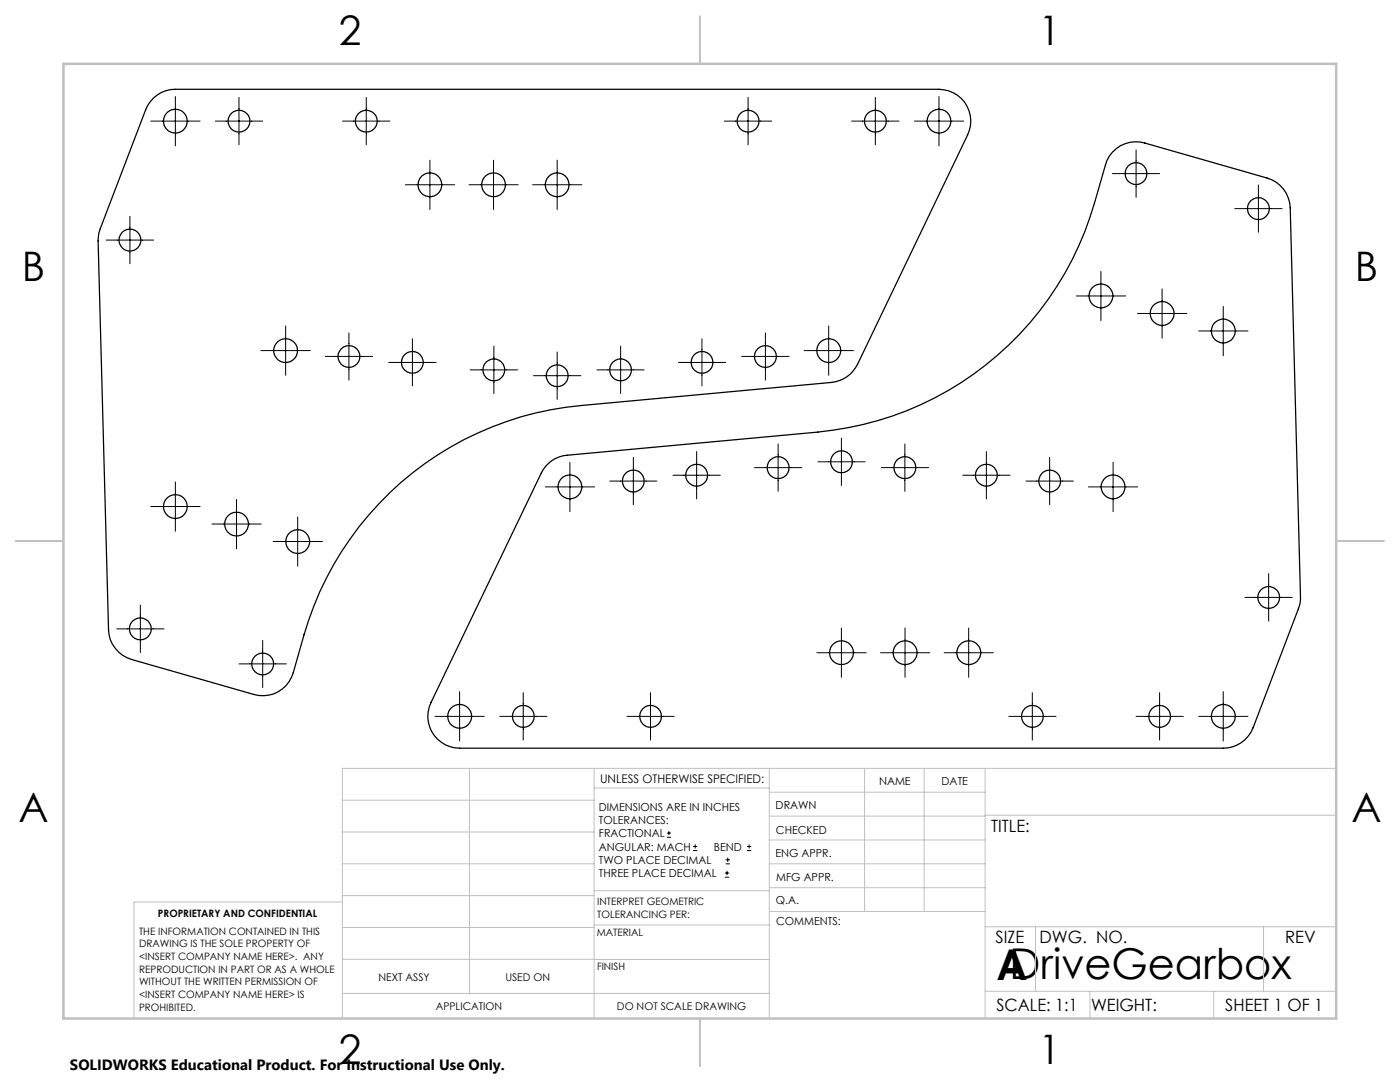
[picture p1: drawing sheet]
<svg xmlns="http://www.w3.org/2000/svg" width="279mm" height="216mm" viewBox="0 0 279 216" stroke-linecap="round" stroke-linejoin="round" font-family="sans-serif">
<g fill="none" stroke="#000" stroke-width=".2">
<path d="M35 19.3v9.8M47.7 19.4v9.5M73.1 19.4v9.5M149.3 19.4v9.5M174.7 19.4v9.5M187.4 19.3v9.8M30.1 24.2h9.8M43 24.2h9.4M68.4 24.2h9.4M80.9 36.9h9.8M85.8 32v9.8M93.6 36.9h9.8"/>
<path d="M98.5 32v9.8M106.3 36.9h9.8M111.2 32v9.8M144.6 24.2h9.4M170 24.2h9.4M182.5 24.2h9.8M222 34.6h9.4M226.7 29.9v9.5M251.1 36.9v9.5M21.2 47.9h9.5M25.9 43.2v9.4M214.8 59.1h9.8"/>
<path d="M219.7 54.2v9.8M231.9 57.6v9.9M246.4 41.6h9.5M52.1 70h9.8M57 65.1v9.8M64.9 71.1h9.5M69.6 66.4v9.4M77.6 72.3h9.4M82.3 67.6v9.4M93.8 73.8h9.5M98.6 69.1v9.4M106.5 75h9.4"/>
<path d="M111.2 70.2v9.5M119.1 73.8h9.5M123.9 69.1v9.4M135.4 72.3h9.4M140.1 67.6v9.4M148 71.1h9.5M152.8 66.4v9.4M160.5 70h9.8M165.4 65.1v9.8M227 62.5h9.9M239.2 66h9.9M244.1 61.1v9.9"/>
<path d="M35 96.2v9.8M47.2 99.7v9.8M108.8 97.2h9.9M113.7 92.3v9.8M121.7 96h9.4M126.4 91.3v9.4M134.3 94.8h9.5M139 90.1v9.5M150.6 93.3h9.4M155.3 88.6v9.4M163.2 92.1h9.4M167.9 87.4v9.5"/>
<path d="M175.9 93.3h9.4M180.6 88.6v9.4M192.1 94.8h9.5M196.8 90.1v9.5M204.8 96h9.4M209.5 91.3v9.4M217.2 97.2h9.8M222.1 92.3v9.8M30.1 101.1h9.8M42.3 104.6h9.8M54.5 108.1h9.8M59.4 103.2v9.8"/>
<path d="M248.5 119.2h9.4M253.2 114.5v9.4M23.3 125.5h9.4M28 120.8v9.4M47.7 132.5h9.4M52.4 127.8v9.4M91.7 138v9.8M104.4 138.2v9.5M129.8 138.2v9.5M163 130.2h9.9M167.9 125.3v9.8M175.7 130.2h9.9"/>
<path d="M180.6 125.3v9.8M188.4 130.2h9.9M193.3 125.3v9.8M206 138.2v9.5M231.4 138.2v9.5M244.1 138v9.8M86.8 142.9h9.9M99.7 142.9h9.4M125.1 142.9h9.4M201.3 142.9h9.4M226.7 142.9h9.4M239.2 142.9h9.9"/>
<path d="M133.1 167.1h.8M133.1 166.2h.8M133.5 165.8v.9M138.3 169.7h.8M138.3 168.9h.8M138.7 168.5v.8M144.7 175h.8M144.7 174.2h.8M144.8 172.4h.9M144.8 171.6h.9M145.1 173.8v.8M145.2 171.1v.9"/>
<path d="M149.1 169.7h.8M149.1 168.9h.8M149.5 168.5v.8"/>
</g>
<g fill="none" stroke="#c0c0c0" stroke-width=".2">
<path d="M68.3 159.7h50.3M93.7 153.3v44.9M118.6 153.3v49.9M118.6 157.2h34.9M153.5 153.3v49.9M153.5 158.1h43.1M172.5 153.3v28.6M184.4 153.3v28.6M196.6 153.3v49.9M266.7 153.3h-198.4v49.9M68.3 178.7h50.3M68.3 172.4h50.3"/>
<path d="M68.3 166h50.3M68.3 180h-41.6v23.2M118.6 177.7h35M153.5 167.6h43.1M153.5 162.8h43.1M153.5 172.4h43.1M153.5 177.1h43.1M196.6 162.7h70.1M68.3 198.2h85.2M68.3 191.4l85.2 .1M68.3 185.1h50.3M118.6 184.6h35"/>
<path d="M153.6 181.9h43M196.6 197.8h70.1M196.6 184.9h70.1M206.7 184.9v12.9M217.5 197.8v5.4M242.2 197.8v5.4M252.2 184.9v12.9"/>
</g>
<path d="M139.7 3.2v9.5M3.1 107.9h9.6M266.7 107.9h9.5M139.7 203.2v9.6" fill="none" stroke="#c0c0c0" stroke-width=".25"/>
<path d="M12.7 12.7h254v190.5h-254z" fill="none" stroke="#c0c0c0" stroke-width=".5"/>
<g fill="none" stroke="#000" stroke-width=".25">
<path d="M30.7 19.5a6.1 6.1 0 0 1 4.3-1.7h152.4a6.3 6.3 0 0 1 5.7 9.1l-22 45.8a6.5 6.5 0 0 1-5.1 3.6l-50.1 4.6a63.5 63.5 0 0 0-55.2 45.7l-2.2 7.6a6.3 6.3 0 0 1-7.8 4.4l-24.5-7a6.4 6.4 0 0 1-4.5-5.9l-2.1-77.9 .3-1.9 9.2-24 .4-.8zM109.5 92.5a6 6 0 0 1 3.7-1.7l50-4.6a63.5 63.5 0 0 0 55.2-45.7l2.2-7.6a6.3 6.3 0 0 1 7.9-4.4l24.4 7a6.4 6.4 0 0 1 4.6 6l2 78.2-.4 1.8-9 23.7a6.4 6.4 0 0 1-6 4.1h-152.4a6.4 6.4 0 0 1-5.7-9.1l22-45.8 .9-1.4z"/>
<circle cx="35" cy="24.2" r="2.38"/>
<circle cx="47.7" cy="24.2" r="2.18"/>
<circle cx="73.1" cy="24.2" r="2.18"/>
<circle cx="85.8" cy="36.9" r="2.38"/>
<circle cx="98.5" cy="36.9" r="2.38"/>
<circle cx="111.2" cy="36.9" r="2.38"/>
<circle cx="149.3" cy="24.2" r="2.18"/>
<circle cx="174.7" cy="24.2" r="2.18"/>
<circle cx="187.4" cy="24.2" r="2.38"/>
<circle cx="226.7" cy="34.6" r="2.18"/>
<circle cx="25.9" cy="47.9" r="2.18"/>
<circle cx="219.7" cy="59.1" r="2.39"/>
<circle cx="251.1" cy="41.6" r="2.18"/>
<circle cx="57" cy="70" r="2.38"/>
<circle cx="69.7" cy="71.1" r="2.17"/>
<circle cx="82.3" cy="72.3" r="2.18"/>
<circle cx="98.5" cy="73.8" r="2.18"/>
<circle cx="111.2" cy="75" r="2.18"/>
<circle cx="123.8" cy="73.8" r="2.18"/>
<circle cx="140.1" cy="72.3" r="2.18"/>
<circle cx="152.8" cy="71.1" r="2.18"/>
<circle cx="165.4" cy="70" r="2.38"/>
<circle cx="231.9" cy="62.6" r="2.39"/>
<circle cx="244.1" cy="66" r="2.39"/>
<circle cx="113.7" cy="97.2" r="2.39"/>
<circle cx="126.4" cy="96" r="2.18"/>
<circle cx="139" cy="94.8" r="2.19"/>
<circle cx="155.3" cy="93.3" r="2.19"/>
<circle cx="167.9" cy="92.1" r="2.18"/>
<circle cx="180.6" cy="93.3" r="2.19"/>
<circle cx="196.8" cy="94.8" r="2.18"/>
<circle cx="209.5" cy="96" r="2.18"/>
<circle cx="222.1" cy="97.2" r="2.39"/>
<circle cx="35" cy="101.1" r="2.38"/>
<circle cx="47.2" cy="104.6" r="2.38"/>
<circle cx="59.4" cy="108.1" r="2.38"/>
<circle cx="253.2" cy="119.2" r="2.18"/>
<circle cx="28" cy="125.5" r="2.18"/>
<circle cx="52.4" cy="132.5" r="2.18"/>
<circle cx="167.9" cy="130.2" r="2.38"/>
<circle cx="180.6" cy="130.2" r="2.38"/>
<circle cx="193.3" cy="130.2" r="2.38"/>
<circle cx="91.7" cy="142.9" r="2.38"/>
<circle cx="104.4" cy="142.9" r="2.18"/>
<circle cx="129.8" cy="142.9" r="2.18"/>
<circle cx="206" cy="142.9" r="2.18"/>
<circle cx="231.4" cy="142.9" r="2.18"/>
<circle cx="244.1" cy="142.9" r="2.38"/>
</g>
<text font-size="8.5" x="198.9" y="195.5">ADriveGearbox</text>
<g font-size="8.1">
<text x="67.6" y="8.9">2</text>
<text x="207.3" y="8.9">1</text>
<text x="4.4" y="56.2">B</text>
<text x="270.4" y="56.2">B</text>
<text x="3.7" y="164.1">A</text>
<text x="269.7" y="164.1">A</text>
<text x="67.6" y="212.4">2</text>
<text x="207.3" y="212.4">1</text>
</g>
<g font-size="3.4">
<text x="197.8" y="166">TITLE:</text>
<text x="198.7" y="188.1">SIZE</text>
<text x="207.5" y="188.1">DWG. NO.</text>
<text x="256.5" y="188.2">REV</text>
<text x="198.8" y="201.7">SCALE: 1:1</text>
<text x="217.7" y="201.8">WEIGHT:</text>
<text x="244.5" y="201.7">SHEET 1 OF 1</text>
</g>
<text font-size="3" x="14" y="213.5">SOLIDWORKS Educational Product. For Instructional Use Only.</text>
<text font-size="2.4" x="119.8" y="156.2">UNLESS OTHERWISE SPECIFIED:</text>
<g font-size="2.2">
<text x="119.5" y="161.8">DIMENSIONS ARE IN INCHES</text>
<text x="154.8" y="161.4">DRAWN</text>
<text x="175.4" y="156.6">NAME</text>
<text x="187.9" y="156.7">DATE</text>
<text x="119.5" y="164.4">TOLERANCES:</text>
<text x="119.5" y="167.1">FRACTIONAL</text>
<text x="154.9" y="166.3">CHECKED</text>
<text x="119.5" y="169.7">ANGULAR: MACH</text>
<text x="119.5" y="172.4">TWO PLACE DECIMAL</text>
<text x="142.5" y="169.7">BEND</text>
<text x="154.8" y="171">ENG APPR.</text>
<text x="119.5" y="175">THREE PLACE DECIMAL</text>
<text x="154.9" y="175.7">MFG APPR.</text>
<text x="154.9" y="180.4">Q.A.</text>
<text x="154.9" y="184.6">COMMENTS:</text>
</g>
<g font-size="2.1">
<text x="75.5" y="195.7">NEXT ASSY</text>
<text x="100.9" y="195.7">USED ON</text>
<text x="86.9" y="201.5">APPLICATION</text>
<text x="123.1" y="201.6">DO NOT SCALE DRAWING</text>
</g>
<g font-size="2">
<text x="31.5" y="182.9">PROPRIETARY AND CONFIDENTIAL</text>
<text x="119.2" y="180.6">INTERPRET GEOMETRIC</text>
<text x="119.2" y="183.1">TOLERANCING PER:</text>
<text x="27.8" y="186.5">THE INFORMATION CONTAINED IN THIS</text>
<text x="27.8" y="189">DRAWING IS THE SOLE PROPERTY OF</text>
<text x="27.8" y="191.6">&lt;INSERT COMPANY NAME HERE&gt;. ANY</text>
<text x="119.1" y="186.7">MATERIAL</text>
<text x="27.8" y="194.1">REPRODUCTION IN PART OR AS A WHOLE</text>
<text x="27.8" y="196.6">WITHOUT THE WRITTEN PERMISSION OF</text>
<text x="119.1" y="193.5">FINISH</text>
<text x="27.8" y="199.1">&lt;INSERT COMPANY NAME HERE&gt; IS</text>
<text x="27.8" y="201.7">PROHIBITED.</text>
</g>
</svg>
